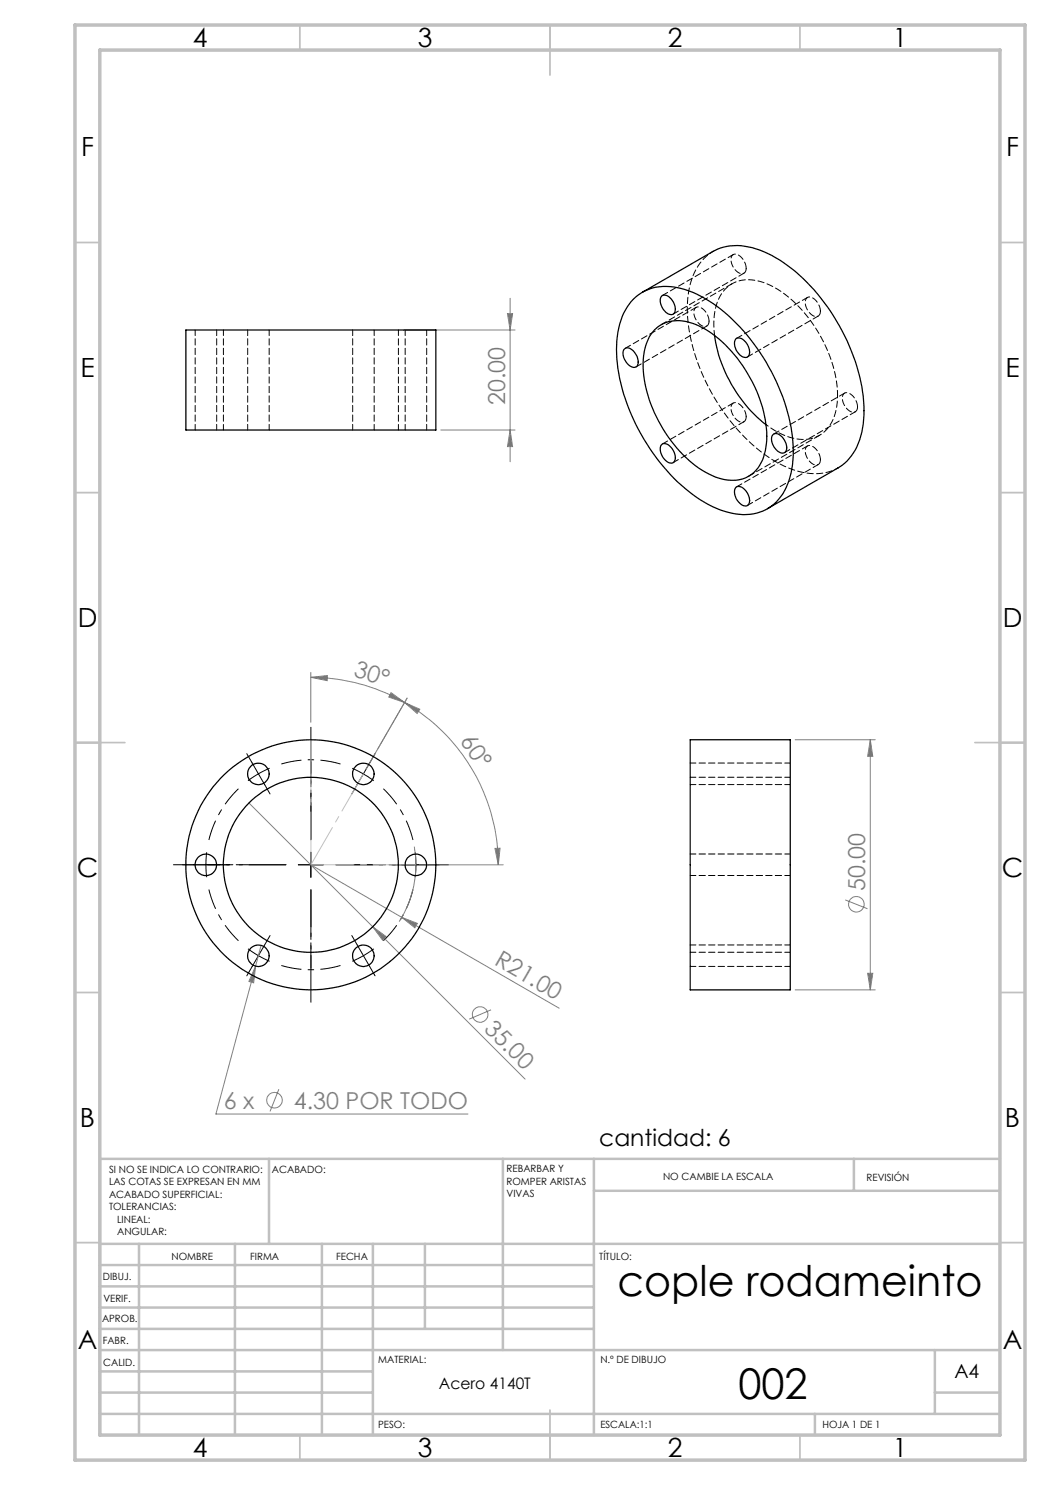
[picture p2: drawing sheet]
<svg xmlns="http://www.w3.org/2000/svg" width="210mm" height="297mm" viewBox="0 0 210 297" stroke-linecap="round" stroke-linejoin="round" font-family="sans-serif">
<g fill="none" stroke="#808080" stroke-width=".2">
<path d="M102 59.7v32.7M80.7 66h22.3M101.5 62.7h1l-.5 3.3zM88.2 86h14.8M102 86l.5 3.3h-1zM62.2 135.5l3.3-.4-.1 1zM62.2 135.5a38.2 38.2 0 0 1 18.7 5M62.2 134.5v10M78.2 138.5l2.7 2-3.1-1.1zM81.4 139.6l-8.2 14.3M80.9 140.5l3.1 1.3-.6 .9zM80.9 140.5a37.6 37.6 0 0 1 18.8 32.5"/>
<path d="M159 148h16M174.1 148v50M174.1 148l.5 3.3h-1.1zM49.8 160.6l24.7 24.7M62.2 173l49.6 28.6M82.9 169.3a21 21 0 0 1-3.1 15M83.9 173h16.7M99 169.7l1-.1-.3 3.4zM169.1 180l4.4 1.7M51.1 193.2l-.4 3.4-.9-.3zM51.1 193.2l-7.9 29.6h50.4M52.2 189.1l-1.1 4.1"/>
<path d="M74.5 185.3l2.7 2-.7 .7zM74.5 185.3l30.5 30.5M80.4 183.5l3.1 1.2-.5 .9zM159 198h16M173.5 194.7h1.1l-.5 3.3zM55.8 217.8l-1.8 4.5M98.2 202l-4.4 1.8"/>
<circle cx="171.3" cy="180.9" r="1.55"/>
<circle cx="96" cy="202.9" r="1.55"/>
<circle cx="54.9" cy="220" r="1.55"/>
</g>
<path d="M51.7 154.8l-2.1 1.3M51.7 154.8l2.2-1.2M41.2 173l.1 2.4M41.2 173l.1-2.5M83.2 173l-.2-2.5M83.2 173l-.2 2.4M51.7 191.1l2.2 1.2M51.7 191.1l-2.1-1.3M72.7 191.1l2.1-1.3M72.7 191.1l-2.2 1.2" fill="none" stroke="#000" stroke-width=".2" stroke-dasharray="15.2 1.3 1.3 1.3" stroke-linecap="butt"/>
<path d="M47.7 157.8a21 21 0 0 0-5.9 10.2M68.1 152.8a21 21 0 0 0-11.8 0M41.8 177.9a21 21 0 0 0 5.9 10.2M82.6 168a21 21 0 0 0-5.9-10.2M56.3 193.1a21 21 0 0 0 11.8 0M76.7 188.1a21 21 0 0 0 5.9-10.2" fill="none" stroke="#000" stroke-width=".2" stroke-dasharray="15.2 1.3 1.3 1.3" stroke-dashoffset="11.1" stroke-linecap="butt"/>
<path d="M70.4 153.7l2.3 1.1M72.7 154.8l2.1 1.4M72.7 154.8l-1.3 2.1M73.9 152.6l-1.2 2.2M59.7 173h5M62.2 170.5v5" fill="none" stroke="#000" stroke-width=".2"/>
<g fill="none" stroke="#000" stroke-width=".2" stroke-dasharray="15.2 1.3 1.3 1.3">
<path d="M50.4 152.6l-1-1.9M51.7 154.8l-1.3-2.2M51.7 154.8l1.2 2.1M52.9 156.9l1.1 1.9M71.4 156.9l-1 1.9M73.9 152.6l1.1-1.9M38.7 173h-2.2M41.2 173h-2.5M41.2 173h2.5M43.7 173h2.1M62.2 173v-2.5M62.2 173h-2.5"/>
<path d="M62.2 173v2.5M62.2 173h2.5M80.7 173h-2.2M83.2 173h2.5M83.2 173h-2.5M85.7 173h2.1M50.4 193.3l-1 1.9M51.7 191.1l-1.3 2.2M51.7 191.1l1.2-2.1M52.9 189l1.1-1.9M71.4 189l-1-1.9M72.7 191.1l1.2 2.2"/>
<path d="M72.7 191.1l-1.3-2.1M73.9 193.3l1.1 1.9"/>
</g>
<path d="M57.2 173h-15.7M62.2 168v-15.7M62.2 178v15.6M67.2 173h15.7" fill="none" stroke="#000" stroke-width=".2" stroke-dasharray="15.2 1.3 1.3 1.3" stroke-dashoffset="7.8"/>
<path d="M57.2 173h-22.5M62.2 168v-22.5M62.2 178v22.5M67.2 173h22.5" fill="none" stroke="#000" stroke-width=".2" stroke-dasharray="15.2 1.3 1.3 1.3" stroke-dashoffset="5.9"/>
<path d="M62.2 173v-25" fill="none" stroke="#c0c0c0" stroke-width=".2" stroke-dasharray="15.2 1.3 1.3 1.3" stroke-dashoffset="4.6"/>
<path d="M62.2 173l10.5-18.2M62.2 173h21" fill="none" stroke="#c0c0c0" stroke-width=".2" stroke-dasharray="15.2 1.3 1.3 1.3" stroke-dashoffset="6.6"/>
<g fill="none" stroke="#c0c0c0" stroke-width=".35">
<path d="M60 5v5M110 5v10M160 5v5M15 48.5h5M200 48.5h5M15 98.5h5M200 98.5h5M15 148.5h10M195 148.5h10M15 198.5h5M200 198.5h5M15 248.5h5"/>
<path d="M200 248.5h5M60 287v5M110 282v10M160 287v5"/>
</g>
<g fill="none" stroke="#c0c0c0" stroke-width=".5">
<path d="M53.8 231.8v17M100.6 231.8v38.2M118.8 231.8v55.2M118.8 238.2h81.2M170.8 231.8v6.4M200 231.8h-180v55.2M20 248.8h180M20 257.3h98.8M20 253h98.8M27.8 248.8v38.2M47 248.8v38.2M64.4 248.8v38.2"/>
<path d="M74.6 248.8v38.2M85 248.8v17M20 265.8h98.8M20 261.5h98.8M20 278.5h54.6M20 274.3h54.6M20 270h180M187 278.5h13M187 270v12.8M20 282.8h180M163 282.8v4.2"/>
</g>
<path d="M15 5h190v287h-190zM20 10h180v277h-180z" fill="none" stroke="#c0c0c0" stroke-width=".7"/>
<g fill="#808080">
<path d="M51.1 193.2l-.4 3.4-.9-.3z"/>
<path d="M74.5 185.3l2.7 2-.7 .7z"/>
<path d="M80.4 183.5l3.1 1.2-.5 .9z"/>
<path d="M99 169.7l1-.1-.3 3.4zM80.9 140.5l3.1 1.3-.6 .9z"/>
<path d="M78.2 138.5l2.7 2-3.1-1.1zM62.2 135.5l3.3-.4-.1 1z"/>
<path d="M174.1 148l.5 3.3h-1.1zM173.5 194.7h1.1l-.5 3.3zM101.5 62.7h1l-.5 3.3zM102 86l.5 3.3h-1z"/>
</g>
<g fill="none" stroke="#000" stroke-width=".25">
<path d="M126.7 59.8a9.4 9.4 0 0 1 9.6-2.1 26.2 26.2 0 0 1 12.4 8.4 39.9 39.9 0 0 1 9.9 23.3 15.3 15.3 0 0 1-2.9 10.5 9.3 9.3 0 0 1-10 2.6 26.4 26.4 0 0 1-13.1-9.3 38.8 38.8 0 0 1-9.3-23.3 14.3 14.3 0 0 1 3.4-10.1zM128.5 58.5l14.1-8.2a11.3 11.3 0 0 1 10.2 0 33.3 33.3 0 0 1 14.5 13.9 35.8 35.8 0 0 1 5.5 18.8 12.9 12.9 0 0 1-4.4 10.1l-14.9 8.6M132.3 59.3a1.35 1.35 0 0 1 2 .5 2.3 2.3 0 0 1 .4 3 2.13 2.13 0 0 1-2.4-1.7l-.3-.9zM37.2 66h50v20h-50zM124.8 69.9a1.33 1.33 0 0 1 2.1 .5 2.18 2.18 0 0 1 .3 3 1.94 1.94 0 0 1-2.2-1.4 2.1 2.1 0 0 1-.2-2.1zM130.9 66a7 7 0 0 1 7.6-1.3 22.9 22.9 0 0 1 11.5 10.9 22.8 22.8 0 0 1 3.2 13.8 7 7 0 0 1-5.2 6.5 11.4 11.4 0 0 1-8.8-2.7 27.8 27.8 0 0 1-10.6-19.9 10.3 10.3 0 0 1 2.3-7.3zM142.9 67.1a28 28 0 0 0 10.3 17.8M147.2 67.7a1.67 1.67 0 0 1 2.1 1 2.2 2.2 0 0 1 .2 2.7 2.13 2.13 0 0 1-2.4-1.7 1.83 1.83 0 0 1 .1-2zM132.4 88.9a1.64 1.64 0 0 1 2.1 .9 2.2 2.2 0 0 1 .2 2.7 2.13 2.13 0 0 1-2.4-1.7 1.71 1.71 0 0 1 .1-1.9zM147.2 97.4a1.67 1.67 0 0 1 2.1 1 2.2 2.2 0 0 1 .2 2.7 2.13 2.13 0 0 1-2.4-1.7 1.81 1.81 0 0 1 .1-2zM154.5 87a1.17 1.17 0 0 1 1.9 .3 2.63 2.63 0 0 1 .7 3.1 1.48 1.48 0 0 1-2.1-.7 2.46 2.46 0 0 1-.5-2.7zM138 148h20v50h-20z"/>
<circle cx="51.7" cy="154.8" r="2.16"/>
<circle cx="72.7" cy="154.8" r="2.15"/>
<circle cx="41.2" cy="173" r="2.14"/>
<circle cx="62.2" cy="173" r="17.5"/>
<circle cx="62.2" cy="173" r="25"/>
<circle cx="83.2" cy="173" r="2.14"/>
<circle cx="51.7" cy="191.2" r="2.16"/>
<circle cx="72.7" cy="191.2" r="2.15"/>
</g>
<g fill="none" stroke="#000" stroke-width=".2" stroke-dasharray="1.3 .6" stroke-dashoffset=".2">
<path d="M39 66v20M44.7 66v20M49.5 66v20M70.5 66v20M81 66v20M43.3 86v-20M53.8 86v-20M74.8 86v-20M79.7 86v-20M85.3 86v-20M138.1 156.9h20M158.1 155.5h-20"/>
<path d="M158.1 152.6h-20M138.1 175.1h20M158.1 170.8h-20M138.1 190.5h20M138.1 193.3h20M158.1 189h-20"/>
</g>
<path d="M142.6 50.3a11.1 11.1 0 0 0-5 8.8 33.9 33.9 0 0 0 5.3 20.5 33.6 33.6 0 0 0 14.6 13.9 11.3 11.3 0 0 0 10.1 .1" fill="none" stroke="#000" stroke-width=".2" stroke-dasharray="1.3 .6" stroke-dashoffset=".5"/>
<path d="M167.5 79.1a27.4 27.4 0 0 0-12.2-21.4 9.1 9.1 0 0 0-8.5-1.2 8 8 0 0 0-4 7.1l.1 3.5" fill="none" stroke="#000" stroke-width=".2" stroke-dasharray="1.3 .6" stroke-dashoffset=".3"/>
<path d="M153.2 84.9a11.7 11.7 0 0 0 9 2.8 6.8 6.8 0 0 0 5-5.8l.3-2.8" fill="none" stroke="#000" stroke-width=".2" stroke-dasharray="1.3 .6" stroke-dashoffset=".8"/>
<path d="M149.2 53.7a2.84 2.84 0 0 0-2.3-2.9 1.4 1.4 0 0 0-.5 2.1 2.13 2.13 0 0 0 2.4 1.7l.3-.3 .1-.6M141.8 64.2a2.84 2.84 0 0 0-2.3-2.8 1.4 1.4 0 0 0-.5 2.1 2.13 2.13 0 0 0 2.4 1.7l.3-.3 .1-.7M164.1 62.2a2.84 2.84 0 0 0-2.4-2.8 1.4 1.4 0 0 0-.4 2.1 2.13 2.13 0 0 0 2.4 1.7l.2-.3 .2-.7M149.2 83.4a2.84 2.84 0 0 0-2.3-2.9 1.4 1.4 0 0 0-.5 2.1 2.13 2.13 0 0 0 2.4 1.7l.3-.3 .1-.6M164.1 91.9a2.84 2.84 0 0 0-2.4-2.8 1.4 1.4 0 0 0-.4 2.1 2.13 2.13 0 0 0 2.4 1.7l.2-.3 .2-.7M171.5 81.4a2.84 2.84 0 0 0-2.3-2.9 1.4 1.4 0 0 0-.5 2.1 2.13 2.13 0 0 0 2.4 1.7l.2-.2 .2-.7" fill="none" stroke="#000" stroke-width=".2" stroke-dasharray="1.3 .6"/>
<g fill="none" stroke="#000" stroke-width=".2" stroke-dasharray="1.3 .6" stroke-dashoffset=".1">
<path d="M146.4 56.8l-14.2 8.1M146.6 50.9l-14.1 8.2M161.5 59.5l-14.2 8.2M127.2 73.4l14.2-8.2M134.6 62.8l14.2-8.2M139.2 61.5l-14.1 8.1M149.5 71.4l14.1-8.2M168.9 78.6l-14.1 8.2M134.6 92.5l14.2-8.2M146.6 80.6l-14.1 8.2M149.7 95.2l14.2-8.1M156.9 90.5l14.2-8.1"/>
<path d="M161.5 89.2l-14.2 8.2M149.5 101.1l14.1-8.2"/>
</g>
<g font-size="8.5">
<text x="123.5" y="259.3">cople rodameinto</text>
<text x="147.7" y="279.7">002</text>
</g>
<g font-size="5.3">
<text x="38.5" y="9.5">4</text>
<text x="83.5" y="9.5">3</text>
<text x="133.6" y="9.5">2</text>
<text x="178.6" y="9.5">1</text>
<text x="16.2" y="31.2">F</text>
<text x="201.2" y="31.2">F</text>
<text x="16.1" y="75.5">E</text>
<text x="201.1" y="75.5">E</text>
<text x="15.5" y="125.5">D</text>
<text x="200.5" y="125.5">D</text>
<text x="15.4" y="175.5">C</text>
<text x="200.4" y="175.5">C</text>
<text x="16" y="225.5">B</text>
<text x="201" y="225.5">B</text>
<text x="15.5" y="269.8">A</text>
<text x="200.5" y="269.8">A</text>
<text x="38.5" y="291.5">4</text>
<text x="83.5" y="291.5">3</text>
<text x="133.6" y="291.5">2</text>
<text x="178.6" y="291.5">1</text>
</g>
<g font-size="4.7" fill="#808080">
<text x="101" y="81" transform="rotate(-90 101 81)">20.00</text>
<text x="70.6" y="135.2" transform="rotate(18 70.6 135.2)">30°</text>
<text x="91.9" y="148.2" transform="rotate(55 91.9 148.2)">60°</text>
<text x="173" y="178.3" transform="rotate(-90 173 178.3)">50.00</text>
<text x="98.7" y="192.9" transform="rotate(30 98.7 192.9)">R21.00</text>
<text x="96.6" y="205.9" transform="rotate(45 96.6 205.9)">35.00</text>
<text x="44.8" y="221.7">6 x</text>
<text x="58.8" y="221.7">4.30 POR TODO</text>
</g>
<text font-size="4.7" x="119.9" y="229.1">cantidad: 6</text>
<text font-size="3.9" x="190.9" y="275.5">A4</text>
<text font-size="3.2" x="87.8" y="277.9">Acero 4140T</text>
<g font-size="2">
<text x="21.8" y="234.6">SI NO SE INDICA LO CONTRARIO:</text>
<text x="21.8" y="237.1">LAS COTAS SE EXPRESAN EN MM</text>
<text x="21.8" y="239.6">ACABADO SUPERFICIAL:</text>
<text x="54.4" y="234.6">ACABADO:</text>
<text x="101.3" y="234.5">REBARBAR Y</text>
<text x="101.3" y="237">ROMPER ARISTAS</text>
<text x="101.3" y="239.5">VIVAS</text>
<text x="132.6" y="236">NO CAMBIE LA ESCALA</text>
<text x="173.3" y="236.2">REVISIÓN</text>
<text x="21.8" y="242.1">TOLERANCIAS:</text>
<text x="23.4" y="244.6">LINEAL:</text>
<text x="23.4" y="247.1">ANGULAR:</text>
<text x="34.3" y="252">NOMBRE</text>
<text x="50" y="251.9">FIRMA</text>
<text x="67.2" y="251.9">FECHA</text>
<text x="119.9" y="251.9">TÍTULO:</text>
<text x="20.6" y="256.1">DIBUJ.</text>
<text x="20.7" y="260.3">VERIF.</text>
<text x="20.4" y="264.4">APROB.</text>
<text x="20.5" y="268.8">FABR.</text>
<text x="20.7" y="273.1">CALID.</text>
<text x="75.6" y="272.5">MATERIAL:</text>
<text x="120.1" y="272.5">N.º DE DIBUJO</text>
<text x="75.6" y="285.5">PESO:</text>
<text x="120.1" y="285.6">ESCALA:1:1</text>
<text x="164.5" y="285.6">HOJA 1 DE 1</text>
</g>
</svg>
